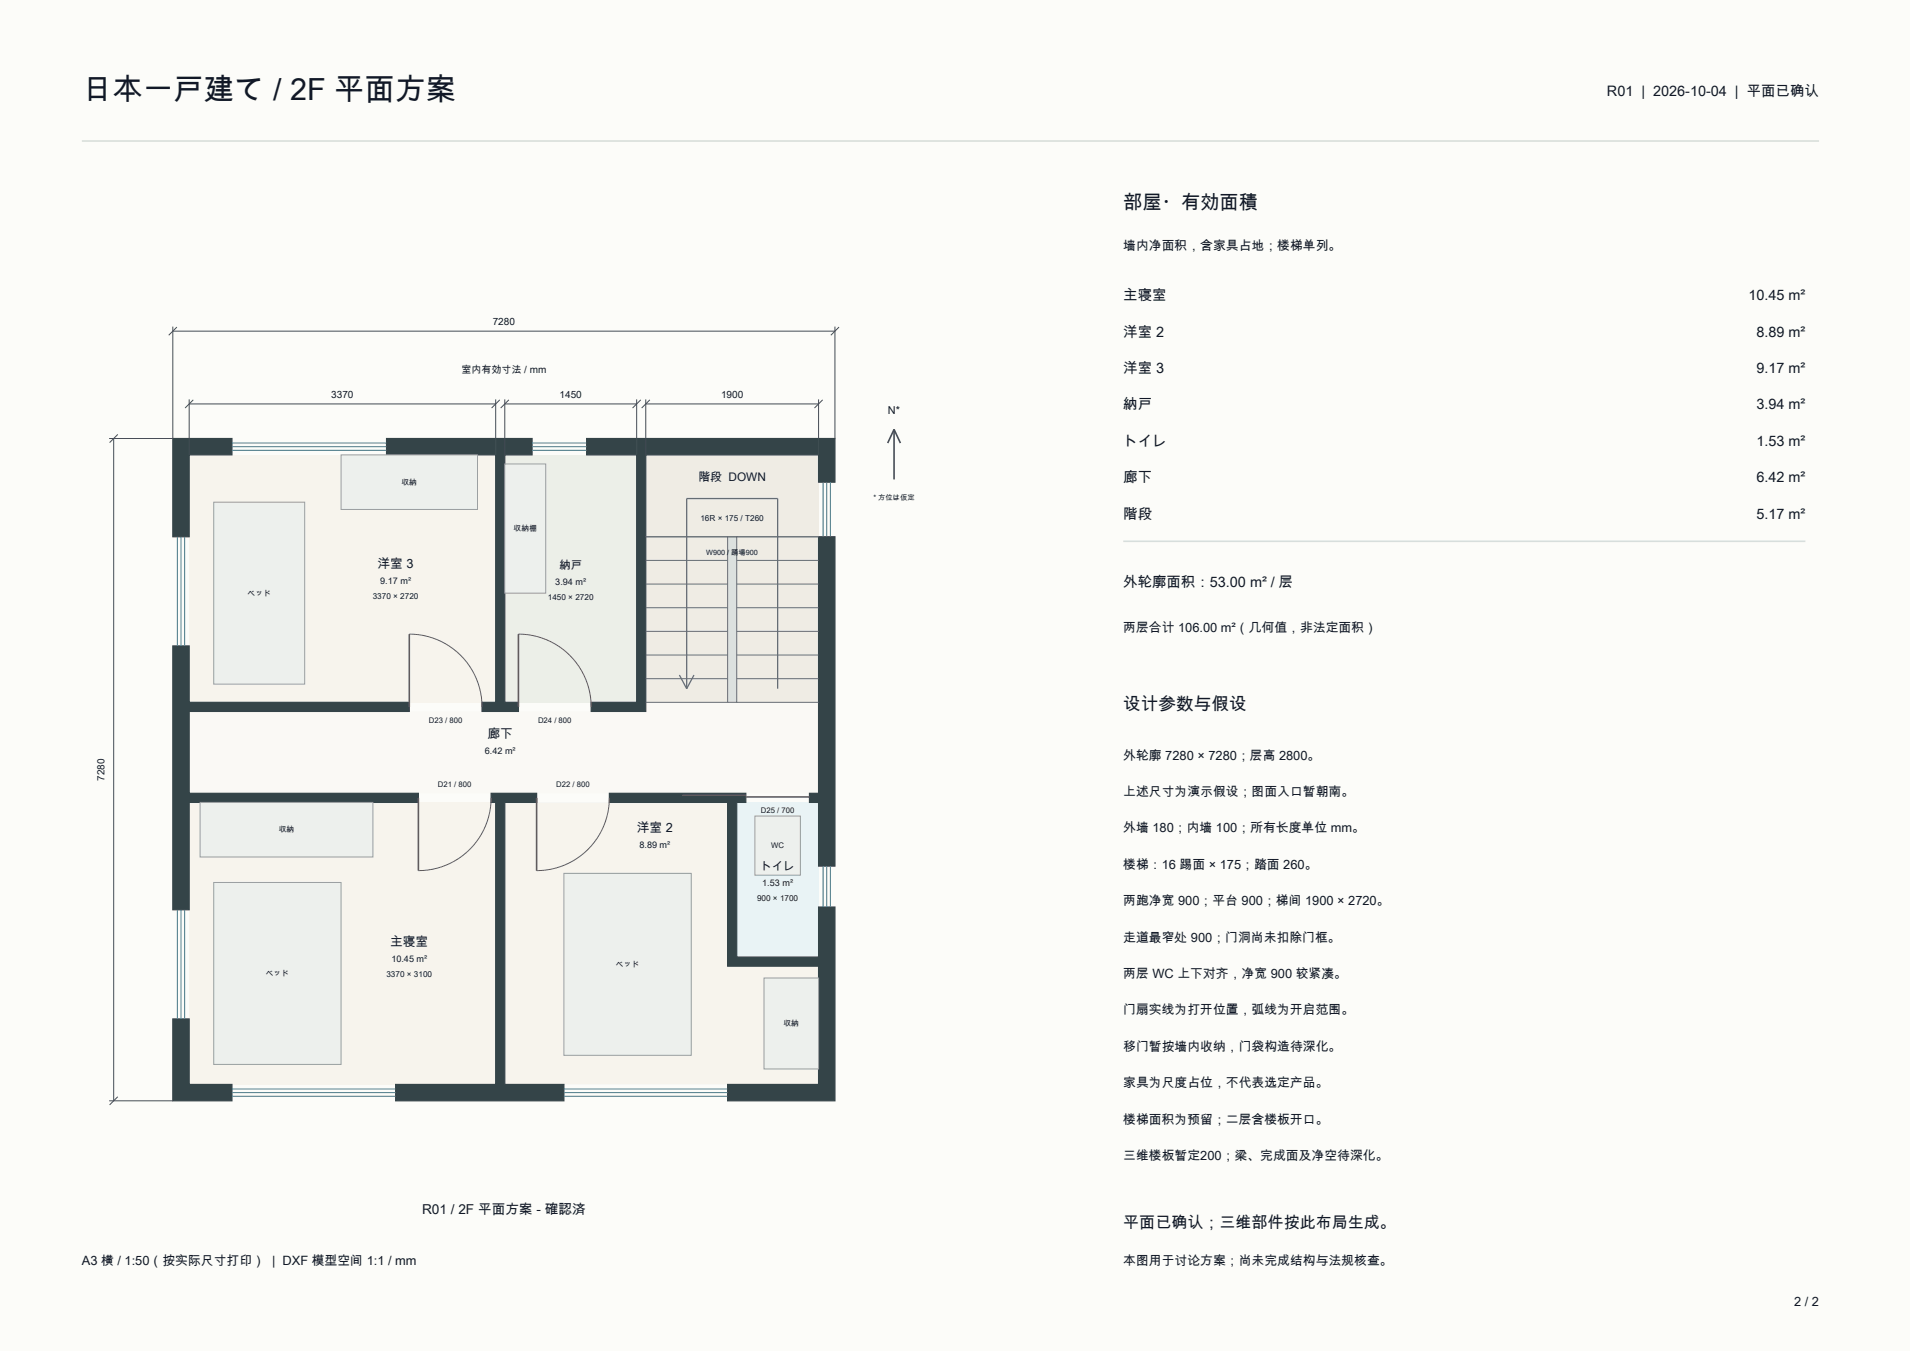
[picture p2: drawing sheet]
<svg xmlns="http://www.w3.org/2000/svg" width="420mm" height="297mm" viewBox="0 0 420 297" stroke-linecap="round" stroke-linejoin="round" font-family="sans-serif">
<path d="M0 0h420v297h-420z" fill-rule="evenodd" fill="#fcfcf9"/>
<path d="M18 31h382" fill="none" stroke="#d8deda" stroke-width=".35"/>
<g fill="#f7f4ed">
<path d="M41.6 176.4h67.4v62h-67.4z" fill-rule="evenodd"/>
<path d="M111 176.4h49v36h20v26h-69z" fill-rule="evenodd"/>
<path d="M41.6 100h67.4v54.4h-67.4z" fill-rule="evenodd"/>
</g>
<path d="M111 100h29v54.4h-29z" fill-rule="evenodd" fill="#ecefe8"/>
<path d="M162 176.4h18v34h-18z" fill-rule="evenodd" fill="#e9f3f5"/>
<path d="M41.6 156.4h100.4v-2h38v20h-138.4z" fill-rule="evenodd" fill="#faf9f5"/>
<path d="M142 100h38v54.4h-38z" fill-rule="evenodd" fill="#efece4"/>
<g fill="#344448" stroke="#344448" stroke-width=".26">
<path d="M134 174.4h30v2h-2v34h18v-11h3.6v42.6h-23.6v-3.6h20v-26h-20v-36h-26z" fill-rule="evenodd"/>
<path d="M108 174.4h10v2h-7v62h13v3.6h-37v-3.6h22v-62h-1z" fill-rule="evenodd"/>
<path d="M38 224h3.6v14.4h9.4v3.6h-13z" fill-rule="evenodd"/>
<path d="M38 142h3.6v12.4h48.4v2h-48.4v18h50.4v2h-50.4v23.6h-3.6z" fill-rule="evenodd"/>
<path d="M38 96.4h13v3.6h-9.4v18h-3.6z" fill-rule="evenodd"/>
<path d="M85 96.4h32v3.6h-6v54.4h3v2h-8v-2h3v-54.4h-24z" fill-rule="evenodd"/>
<path d="M129 96.4h54.6v9.6h-3.6v-6h-38v56.4h-12v-2h10v-54.4h-11z" fill-rule="evenodd"/>
<path d="M180 118h3.6v72.4h-3.6v-14h-2v-2h2z" fill-rule="evenodd"/>
</g>
<g fill="none" stroke="#377d93" stroke-width=".22">
<path d="M51 99h34M51 98.2h34M51 97.4h34M117 99h12M117 98.2h12M117 97.4h12M39 118v24M39.8 118v24M40.6 118v24M181 106v12M181.8 106v12M182.6 106v12"/>
<path d="M181 190.4v9M181.8 190.4v9M182.6 190.4v9M39 200v24M39.8 200v24M40.6 200v24M51 239.4h36M124 239.4h36M51 241h36M51 240.2h36M124 241h36M124 240.2h36"/>
</g>
<g fill="#edf0ed" stroke="#97a19e" stroke-width=".22">
<path d="M44 176.4h38v12h-38z" fill-rule="evenodd"/>
<path d="M47 194h28v40h-28z" fill-rule="evenodd"/>
<path d="M168 215h12v20h-12z" fill-rule="evenodd"/>
<path d="M124 192h28v40h-28z" fill-rule="evenodd"/>
<path d="M75 100h30v12h-30z" fill-rule="evenodd"/>
<path d="M47 110.4h20v40h-20z" fill-rule="evenodd"/>
<path d="M111 102h9v28.4h-9z" fill-rule="evenodd"/>
<path d="M166 179.4h10v13h-10z" fill-rule="evenodd"/>
</g>
<path d="M90 139.4v16M114 139.4v16M92 175.4v16M118 175.4v16M164 175.2h14" fill="none" stroke="#805943" stroke-width=".35"/>
<path d="M90 139.4a16 16 0 0 1 16 16M114 139.4a16 16 0 0 1 16 16M108 175.4a16 16 0 0 1-16 16M134 175.4a16 16 0 0 1-16 16M150 174.8h14" fill="none" stroke="#805943" stroke-width=".22"/>
<g fill="none" stroke="#667175" stroke-width=".22">
<path d="M142 118h18M162 118h18M142 138.8h18M142 133.6h18M142 128.4h18M142 123.2h18M162 138.8h18M162 133.6h18M162 128.4h18M162 123.2h18M142 154.4h18M142 149.2h18"/>
<path d="M142 144h18M162 154.4h18M162 149.2h18M162 144h18"/>
</g>
<path d="M160 118h2v36.4h-2z" fill-rule="evenodd" fill="#dce1df" stroke="#667175" stroke-width=".22"/>
<path d="M142 118h38" fill="none" stroke="#667175" stroke-width=".25"/>
<path d="M149.4 148.4l1.6 3M151 151.4v-41.8h20v41.8M152.6 148.4l-1.6 3" fill="none" stroke="#667175" stroke-width=".28"/>
<g fill="none" stroke="#444c56" stroke-width=".22">
<path d="M38 71.8v24.6h-14M38 72.8h145.6M38.9 71.9l-1.8 1.8M183.6 71.8v24.6M184.5 71.9l-1.8 1.8M25 96.4v145.6M25.9 95.5l-1.8 1.8M41.6 87.8v12.2M41.6 88.8h67.4M42.5 87.9l-1.8 1.8M109 87.8v12.2M109.9 87.9l-1.8 1.8"/>
<path d="M111 88.8h29M111 87.8v12.2M111.9 87.9l-1.8 1.8M140 87.8v12.2M140.9 87.9l-1.8 1.8M142 88.8h38M142 87.8v12.2M142.9 87.9l-1.8 1.8M180 87.8v12.2M180.9 87.9l-1.8 1.8M24 242h14M25.9 241.1l-1.8 1.8"/>
</g>
<path d="M196.6 94.4v11M196.6 94.4l-1.4 3M196.6 94.4l1.4 3" fill="none" stroke="#444c56" stroke-width=".35"/>
<path d="M247 119h150" fill="none" stroke="#d8deda" stroke-width=".35"/>
<text font-size="6.7" fill="#111827" x="18" y="22">日本一戸建て / 2F 平面方案</text>
<text font-size="4.2" fill="#111827" x="247" y="46">部屋・有効面積</text>
<text font-size="3.9" fill="#111827" x="247" y="156">设计参数与假设</text>
<text font-size="3.5" fill="#111827" x="247" y="270">平面已确认；三维部件按此布局生成。</text>
<g font-size="3.2" fill="#111827">
<text x="353.4" y="21">R01 | 2026-10-04 | 平面已确认</text>
<text x="247" y="66">主寝室</text>
<text x="384.5" y="66">10.45 m²</text>
<text x="247" y="74">洋室 2</text>
<text x="386.2" y="74">8.89 m²</text>
<text x="247" y="82">洋室 3</text>
<text x="386.2" y="82">9.17 m²</text>
<text x="247" y="90">納戸</text>
<text x="386.2" y="90">3.94 m²</text>
<text x="247" y="98">トイレ</text>
<text x="386.2" y="98">1.53 m²</text>
<text x="247" y="106">廊下</text>
<text x="386.2" y="106">6.42 m²</text>
<text x="247" y="114">階段</text>
<text x="386.2" y="114">5.17 m²</text>
<text x="247" y="129">外轮廓面积：53.00 m² / 层</text>
</g>
<text font-size="3" fill="#111827" x="92.8" y="267">R01 / 2F 平面方案 - 確認済</text>
<g font-size="2.8" fill="#111827">
<text x="247" y="55">墙内净面积，含家具占地；楼梯单列。</text>
<text x="83" y="124.9">洋室 3</text>
<text x="247" y="139">两层合计 106.00 m²（几何值，非法定面积）</text>
<text x="107.2" y="162.3">廊下</text>
<text x="247" y="167">外轮廓 7280 × 7280；层高 2800。</text>
<text x="247" y="175">上述尺寸为演示假设；图面入口暂朝南。</text>
<text x="140" y="182.9">洋室 2</text>
<text x="247" y="183">外墙 180；内墙 100；所有长度单位 mm。</text>
<text x="247" y="191">楼梯：16 踢面 × 175；踏面 260。</text>
<text x="247" y="199">两跑净宽 900；平台 900；梯间 1900 × 2720。</text>
<text x="85.8" y="207.9">主寝室</text>
<text x="247" y="207">走道最窄处 900；门洞尚未扣除门框。</text>
<text x="247" y="215">两层 WC 上下对齐，净宽 900 较紧凑。</text>
<text x="247" y="223">门扇实线为打开位置，弧线为开启范围。</text>
<text x="247" y="231">移门暂按墙内收纳，门袋构造待深化。</text>
<text x="247" y="239">家具为尺度占位，不代表选定产品。</text>
<text x="247" y="247">楼梯面积为预留；二层含楼板开口。</text>
<text x="247" y="255">三维楼板暂定200；梁、完成面及净空待深化。</text>
<text x="18" y="278">A3 横 / 1:50（按实际尺寸打印） | DXF 模型空间 1:1 / mm</text>
<text x="247" y="278">本图用于讨论方案；尚未完成结构与法规核查。</text>
<text x="394.5" y="287">2 / 2</text>
</g>
<text font-size="2.6" fill="#111827" x="153.6" y="105.6">階段 DOWN</text>
<g font-size="2.5" fill="#111827">
<text x="123" y="125">納戸</text>
<text x="167.3" y="191.2">トイレ</text>
</g>
<text font-size="2.4" fill="#111827" x="195.3" y="91">N*</text>
<g font-size="2.2" fill="#111827">
<text x="108.4" y="71.5">7280</text>
<text x="101.5" y="82.1">室内有効寸法 / mm</text>
<text x="72.9" y="87.5">3370</text>
<text x="123.1" y="87.5">1450</text>
<text x="158.6" y="87.5">1900</text>
<text x="23" y="171.6" transform="rotate(-90 23 171.6)">7280</text>
</g>
<g font-size="2" fill="#111827">
<text x="83.6" y="128.4">9.17 m²</text>
<text x="122.1" y="128.6">3.94 m²</text>
<text x="106.6" y="165.8">6.42 m²</text>
<text x="140.6" y="186.4">8.89 m²</text>
<text x="167.6" y="194.8">1.53 m²</text>
<text x="86.1" y="211.4">10.45 m²</text>
</g>
<g font-size="1.8" fill="#111827">
<text x="154" y="114.6">16R × 175 / T260</text>
<text x="82" y="131.8">3370 × 2720</text>
<text x="120.5" y="132">1450 × 2720</text>
<text x="166.5" y="198.2">900 × 1700</text>
<text x="85" y="214.8">3370 × 3100</text>
</g>
<g font-size="1.7" fill="#111827">
<text x="88.3" y="106.5">収納</text>
<text x="112.9" y="116.7">収納棚</text>
<text x="54.5" y="130.9">ベッド</text>
<text x="94.3" y="158.9">D23 / 800</text>
<text x="118.3" y="158.9">D24 / 800</text>
<text x="96.3" y="172.9">D21 / 800</text>
<text x="122.3" y="172.9">D22 / 800</text>
<text x="167.3" y="178.7">D25 / 700</text>
<text x="61.3" y="182.9">収納</text>
<text x="169.6" y="186.4">WC</text>
<text x="58.4" y="214.5">ベッド</text>
<text x="135.5" y="212.5">ベッド</text>
<text x="172.3" y="225.5">収納</text>
</g>
<g font-size="1.6" fill="#111827">
<text x="192.1" y="109.9">* 方位は仮定</text>
<text x="155.3" y="121.9">W900 / 踊場900</text>
</g>
</svg>
